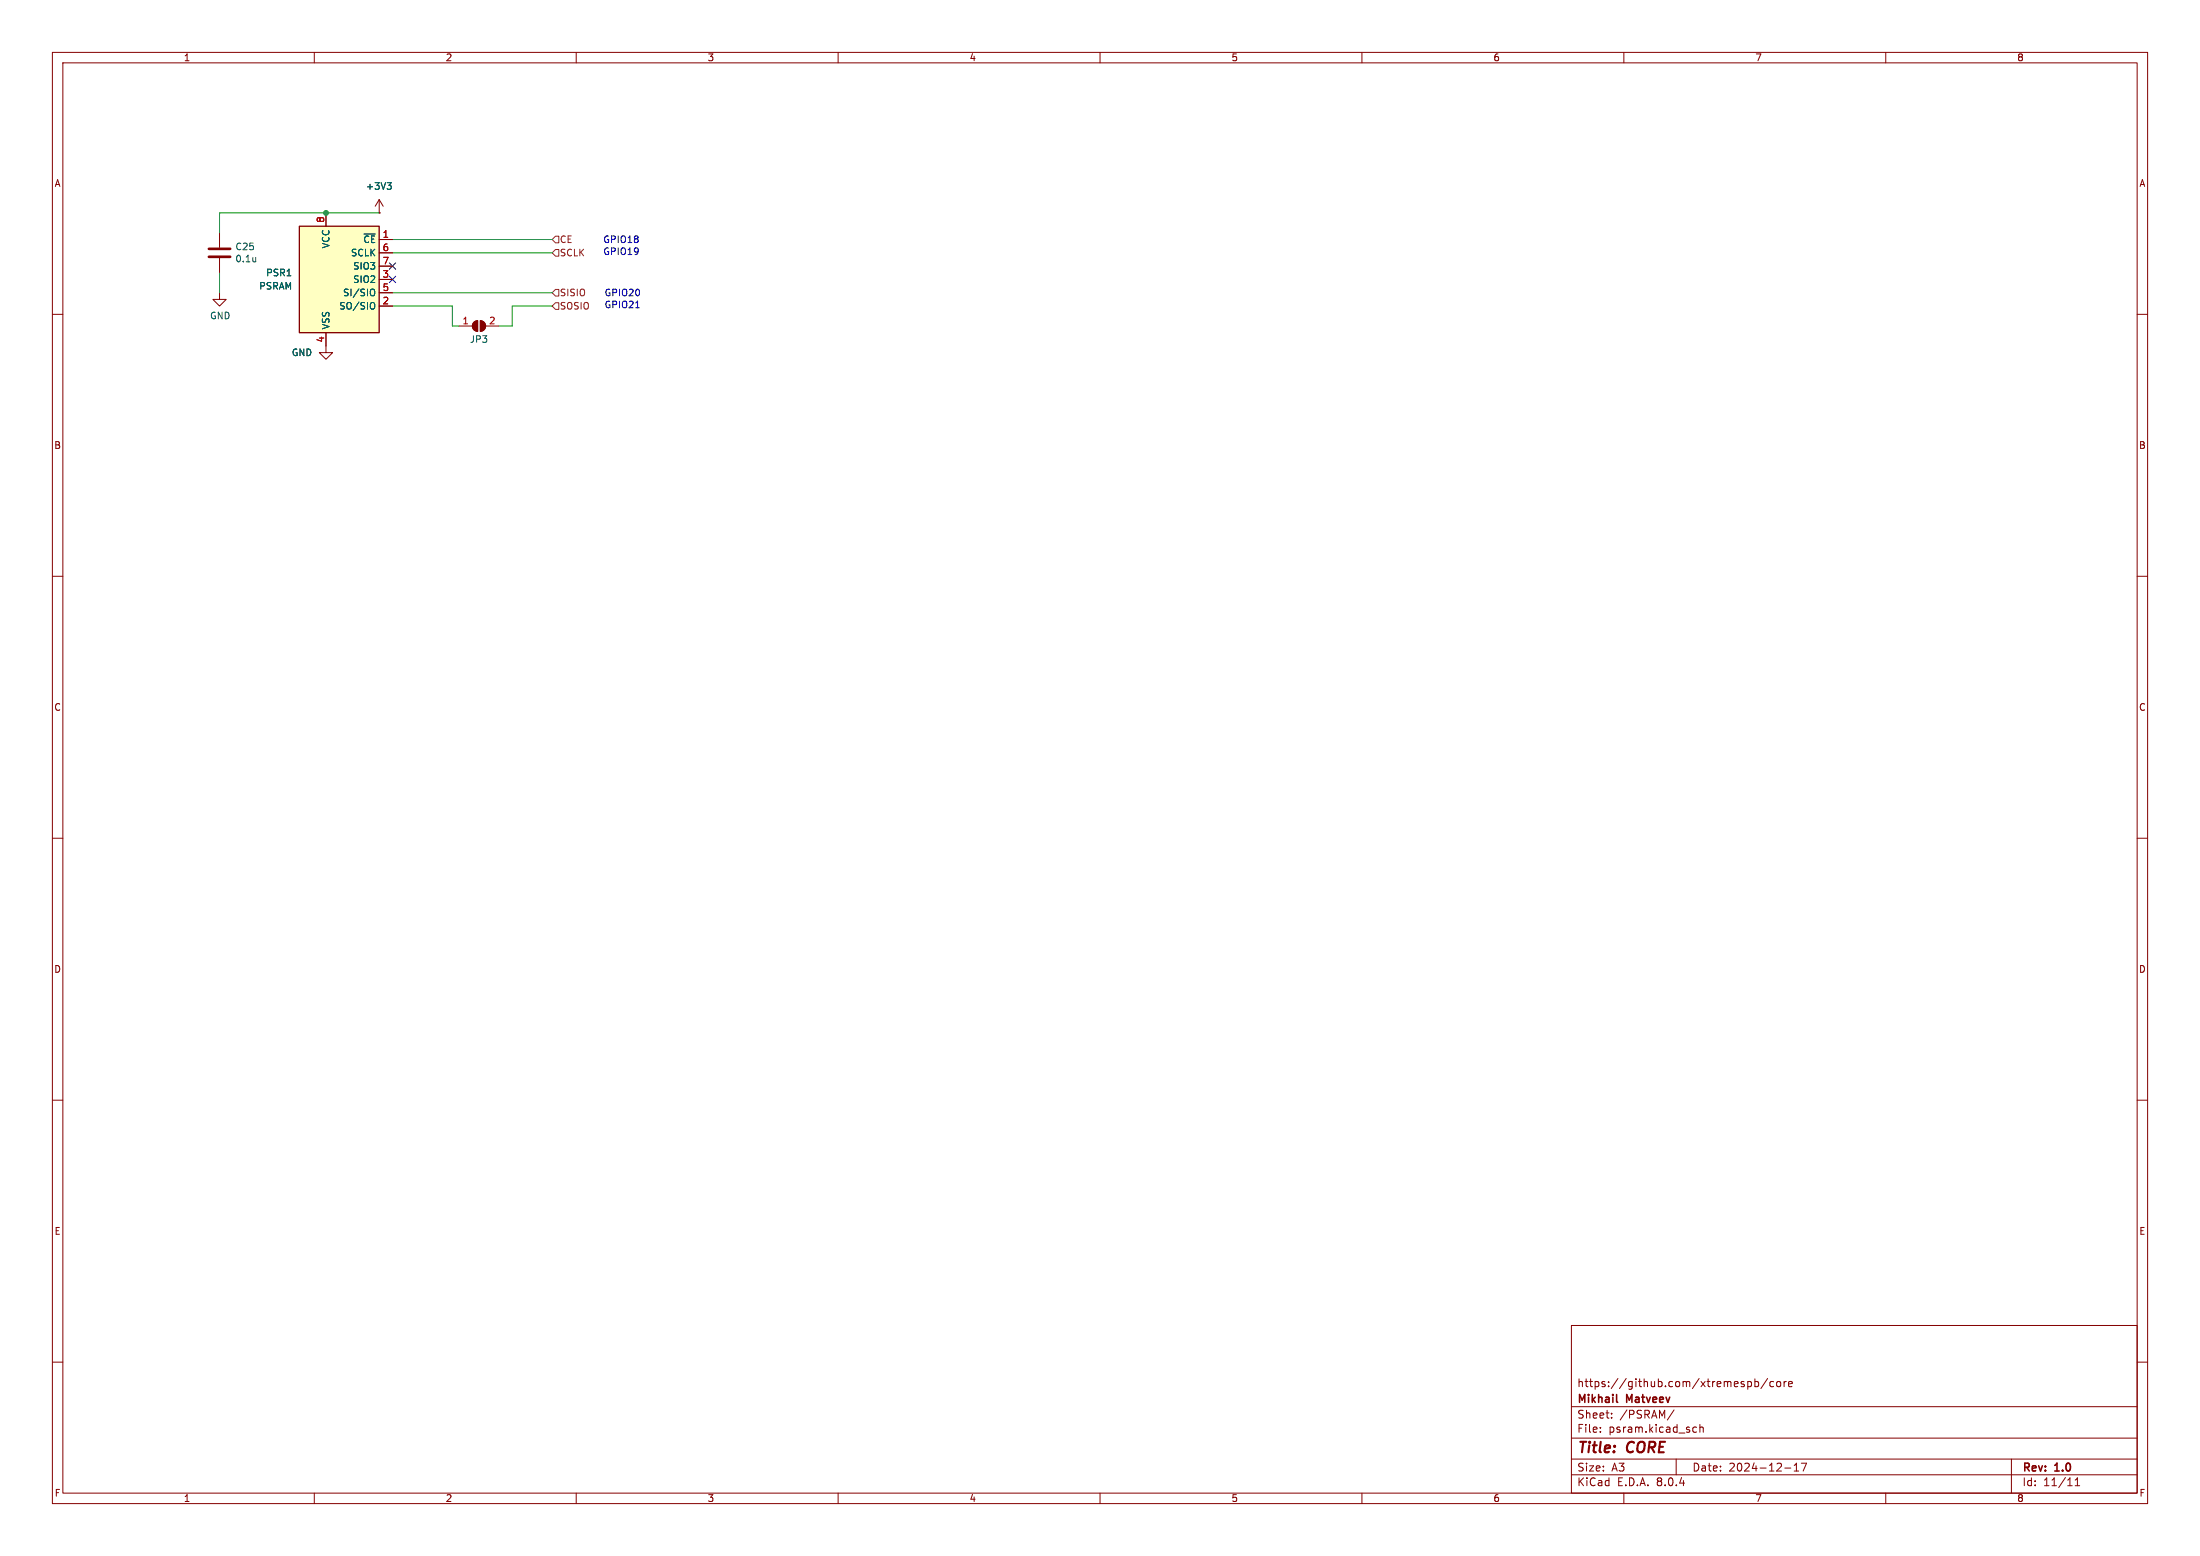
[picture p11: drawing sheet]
<svg xmlns="http://www.w3.org/2000/svg" width="420mm" height="297mm" viewBox="0 0 420 297" stroke-linecap="round" stroke-linejoin="round" font-family="sans-serif">
<g fill="none" stroke="#840000" stroke-width=".19">
<path d="M10 10h400v277h-400zM12 12h396v273h-396zM60 10v2M110 10v2M160 10v2M210 10v2M260 10v2M310 10v2M360 10v2M10 60h2M41.9 55.9v1.3h1.3l-1.3 1.2-1.3-1.2h1.3M41.9 44.5v2.7"/>
<path d="M41.9 49.3v2.8M408 60h2M62.2 66v1.3h1.3l-1.3 1.3-1.2-1.3h1.2M87.6 62.2h2.6M90.5 61.5l.7-.3v2a1.02 1.02 0 0 1-.9-.6 1.02 1.02 0 0 1 .2-1.1zM91.7 61.2a1.02 1.02 0 0 1 1 1 1.02 1.02 0 0 1-1 1zM92.7 62.2h2.5M10 110h2M408 110h2M10 160h2M408 160h2M10 210h2"/>
<path d="M408 210h2M10 260h2M300 253h108v32h-108zM408 260h2M300 278.5h108M300 274.5h108M300 268.5h108M305.5 273.2v.2M305.5 272.5v.1M307.7 270.5v.2M307.7 269.8v.1M319.6 269.1l-1.3 1.9"/>
<path d="M320 278.5v3M323.3 273.3h.6M323.3 272.5h.6M324.5 272.5l.2-.1 .4 .1 .1 .9M324.5 271.9v1.5M333.7 263.7v1.5M333.7 263.8l.4-.1 .3 .3-.2 .6h-.5M335 263.8l.4-.1 .3 .3-.1 .6h-.6M335 263.2v1.5M337.4 263.1l-1.2 1.9M338.6 263.8l-.4-.1-.3 .3 .1 .6h.6M339.3 263.8l.4-.1 .2 .3v.4l-.2 .3-.4-.1-.1-.2z"/>
<path d="M340.6 263.7v1M341 263.7l-.3 .1-.1 .2M341.4 264.2l.8-.2-.1-.2-.4-.1-.3 .2 .1 .7h.6M342.5 279.7l.4-.4v1.5M343.9 279.3h1l-.7 1.5M384 278.5v6.5M60 285v2M110 285v2M160 285v2M210 285v2M260 285v2M300 281.5h108"/>
<path d="M310 285v2M340.7 280.2h1.2M342.5 280.8h.9M360 285v2M396.2 283.6h.8M396.2 282.5l.4-.4v1.5"/>
</g>
<path d="M308.6 267.5l.2 .2" fill="none" stroke="#840000" stroke-width=".3"/>
<path d="M39.9 49h4M39.9 47.5h4" fill="none" stroke="#840000" stroke-width=".51"/>
<path d="M48.8 49.1v.9M48.8 49.9h.1" fill="none" stroke="#006464" stroke-width=".19"/>
<g fill="#840000" stroke="#840000" stroke-width=".19">
<path d="M90.5 61.5l.7-.3v2a1.02 1.02 0 0 1-.9-.6 1.02 1.02 0 0 1 .2-1.1z"/>
<path d="M91.7 61.2a1.02 1.02 0 0 1 1 1 1.02 1.02 0 0 1-1 1z"/>
</g>
<path d="M57.1 43.2h15.3v20.3h-15.3z" fill="#ffffc2"/>
<path d="M57.1 43.2h15.3v20.3h-15.3z" fill="none" stroke="#840000" stroke-width=".25"/>
<path d="M72.4 38.1l-.8 1.3M72.4 38.1v2.5M72.4 38.1l.8 1.3M62.2 40.6v2.6M72.4 40.6h.1M72.4 45.7h2.5M72.4 58.4h2.5M72.4 53.3h2.5M72.4 55.9h2.5M72.4 48.3h2.5M72.4 50.8h2.5M62.2 63.5v2.5" fill="none" stroke="#840000" stroke-width=".19"/>
<path d="M73.9 34.9h.8l-.4 .5M74.4 35.4l.3 .2v.3l-.3 .2M71 55.2a.43 .43 0 0 1 .5 .4v.4a.43 .43 0 0 1-.5 .5M71.2 57.7l.2 .1a.81 .81 0 0 1-.2 1.2" fill="none" stroke="#006464" stroke-width=".19"/>
<path d="M106 55.2h.7v1.3h-.7l-.6-.6zM106 45.1h.7v1.3h-.7l-.6-.7zM106 47.6h.7v1.3h-.7l-.6-.6zM106 57.8h.7v1.3h-.7l-.6-.7z" fill="none" stroke="#725600" stroke-width=".19"/>
<path d="M121.4 58.7h.7" fill="none" stroke="#0000c2" stroke-width=".19"/>
<path d="M41.9 52.1v3.8M72.4 40.6h-30.5v3.9M74.9 45.7h30.5M74.9 48.3h30.5M74.9 55.9h30.5M74.9 58.4h11.5v3.8h1.2M105.4 58.4h-7.6v3.8h-2.6" fill="none" stroke="#009600" stroke-width=".19"/>
<path d="M74.3 52.7l1.2 1.2M74.3 50.2l1.2 1.2M75.5 52.7l-1.2 1.2M75.5 50.2l-1.2 1.2" fill="none" stroke="#000084" stroke-width=".19"/>
<circle cx="62.2" cy="40.6" r=".46" fill="#009600" stroke="#009600" stroke-width=".19"/>
<g font-size="2.8" fill="#840000">
<text x="301" y="277.9">Title:</text>
<text x="310.6" y="277.9">CORE</text>
</g>
<g font-size="2.1" fill="#840000">
<text x="301" y="268.2">Mikhail</text>
<text x="301" y="265">https://github.com/xtremespb/core</text>
<text x="310.6" y="268.2">Matveev</text>
<text x="301" y="273.7">File:</text>
<text x="301" y="271">Sheet:</text>
<text x="307.1" y="273.7">psram.kicad_sch</text>
<text x="309.2" y="271">/PSRAM/</text>
<text x="301" y="281.1">Size:</text>
<text x="307.6" y="281.1">A3</text>
<text x="323" y="281.1">Date:</text>
<text x="330" y="281.1">2024-12-17</text>
<text x="386" y="281.3">Rev:</text>
<text x="392.4" y="281.3">1.0</text>
<text x="301" y="283.9">KiCad</text>
<text x="308.7" y="283.9">E.D.A.</text>
<text x="316.3" y="283.9">8.0.4</text>
<text x="386" y="283.9">Id:</text>
<text x="390.1" y="283.9">11/11</text>
</g>
<g font-size="1.8" fill="#840000">
<text x="35" y="11.9">1</text>
<text x="85" y="11.9">2</text>
<text x="135" y="11.9">3</text>
<text x="185" y="11.9">4</text>
<text x="235" y="11.9">5</text>
<text x="285" y="11.9">6</text>
<text x="335" y="11.9">7</text>
<text x="385" y="11.9">8</text>
<text x="10.3" y="35.9">A</text>
<text x="408.3" y="35.9">A</text>
<text x="10.3" y="85.9">B</text>
<text x="408.2" y="85.9">B</text>
<text x="10.3" y="135.9">C</text>
<text x="408.2" y="135.9">C</text>
<text x="10.3" y="185.9">D</text>
<text x="408.2" y="185.9">D</text>
<text x="10.3" y="235.9">E</text>
<text x="408.3" y="235.9">E</text>
<text x="10.3" y="285.9">F</text>
<text x="35" y="286.9">1</text>
<text x="85" y="286.9">2</text>
<text x="135" y="286.9">3</text>
<text x="185" y="286.9">4</text>
<text x="235" y="286.9">5</text>
<text x="285" y="286.9">6</text>
<text x="335" y="286.9">7</text>
<text x="385" y="286.9">8</text>
<text x="408.3" y="285.9">F</text>
</g>
<g font-size="1.8" fill="#006464">
<text x="69.7" y="36.4">+3V3</text>
<text x="44.8" y="48">C25</text>
<text x="63.1" y="47.5" transform="rotate(-90 63.1 47.5)">VCC</text>
<text x="69.3" y="46.6">~{CE}</text>
<text x="44.8" y="50.3">0.1u</text>
<text x="50.7" y="52.9">PSR1</text>
<text x="66.9" y="49.1">SCLK</text>
<text x="67.3" y="51.7">SIO3</text>
<text x="49.4" y="55.5">PSRAM</text>
<text x="64.7" y="59.3">SO/SIO</text>
<text x="65.4" y="56.7">SI/SIO</text>
<text x="67.3" y="54.2">SIO2</text>
<text x="40" y="61.1">GND</text>
<text x="63.1" y="63" transform="rotate(-90 63.1 63)">VSS</text>
<text x="89.6" y="65.6">JP3</text>
<text x="55.6" y="68.2">GND</text>
</g>
<g font-size="1.8" fill="#a90000">
<text x="62" y="42.6" transform="rotate(-90 62 42.6)">8</text>
<text x="73" y="45.5">1</text>
<text x="73" y="53.1">3</text>
<text x="73" y="48">6</text>
<text x="73" y="50.5">7</text>
<text x="73" y="58.2">2</text>
<text x="73" y="55.6">5</text>
<text x="62" y="65.5" transform="rotate(-90 62 65.5)">4</text>
<text x="88.2" y="62">1</text>
<text x="93.3" y="62">2</text>
</g>
<g font-size="1.8" fill="#725600">
<text x="106.8" y="46.6">CE</text>
<text x="106.8" y="49.1">SCLK</text>
<text x="106.8" y="56.7">SISIO</text>
<text x="106.8" y="59.3">SOSIO</text>
</g>
<g font-size="1.8" fill="#0000c2">
<text x="115.1" y="46.6">GPIO18</text>
<text x="115.1" y="48.9">GPIO19</text>
<text x="115.3" y="59">GPIO21</text>
<text x="115.3" y="56.7">GPIO20</text>
</g>
</svg>
